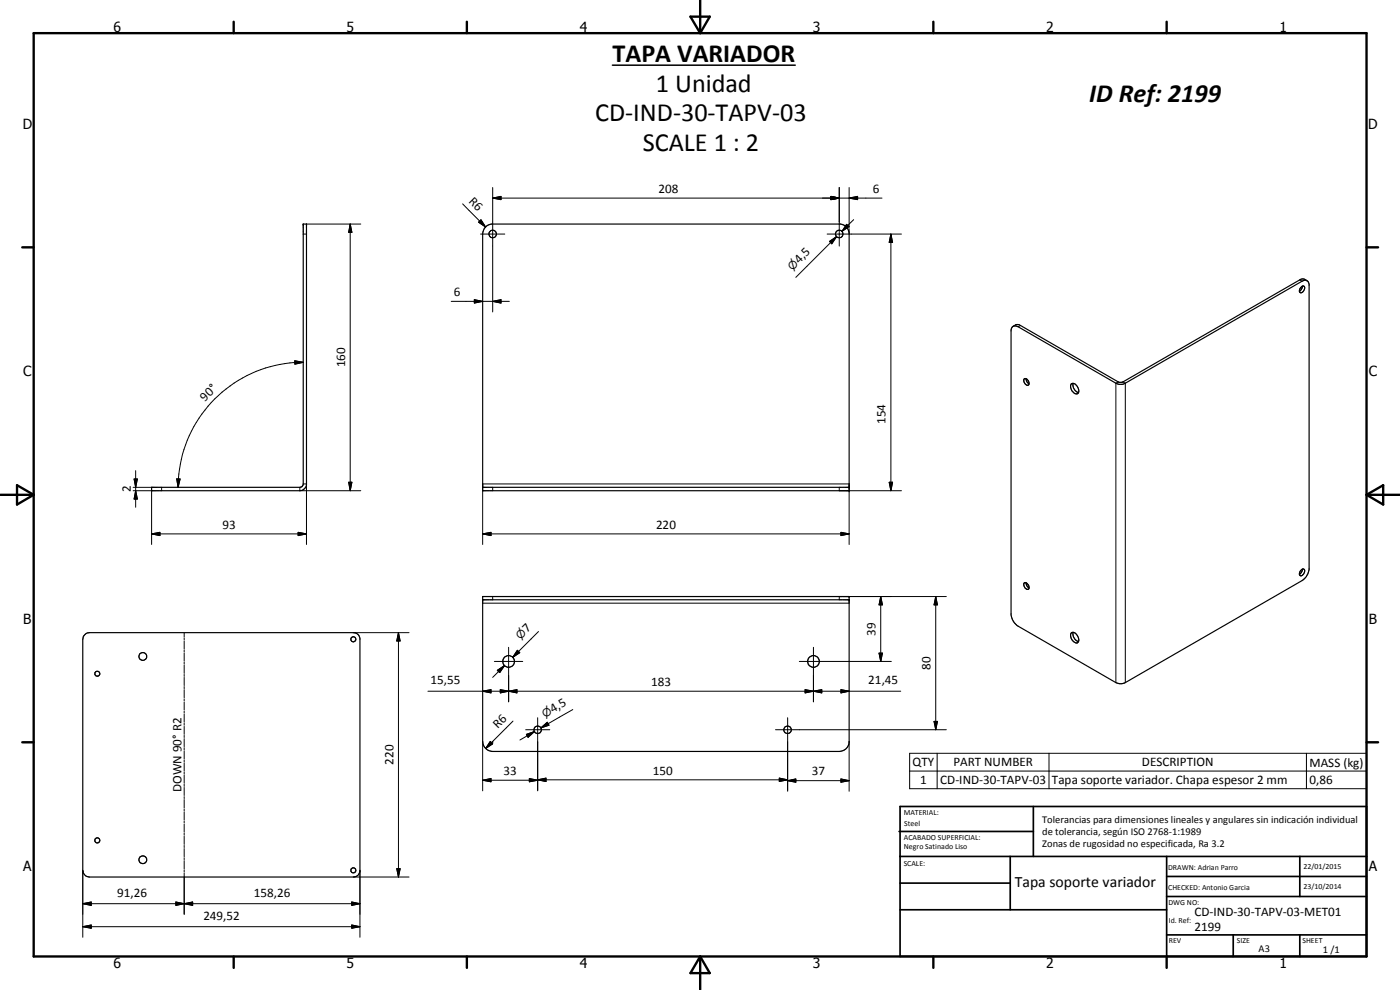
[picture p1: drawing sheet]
<svg xmlns="http://www.w3.org/2000/svg" width="420mm" height="297mm" viewBox="0 0 420 297" stroke-linecap="round" stroke-linejoin="round" font-family="sans-serif">
<g fill="none" stroke="#000" stroke-width=".35">
<path d="M91 67.2h1v78.3a2.17 2.17 0 0 1-2 1.7h-44.5v-1h44.5l.6-.2 .3-.3zM145.5 68.4l.9-.8 1.1-.4h104.8a2.97 2.97 0 0 1 2.5 2.6v77.4h-109.9v-77zM390.3 86.3a.68 .68 0 0 1 1.1-.4 .68 .68 0 0 1 0 1.1 .76 .76 0 0 1-.5 .8 .76 .76 0 0 1-.9-.3v-.5zM390.9 85.9l-.2 .6-.7 .9M392.2 84.2l.7 1.1v85.6a5.2 5.2 0 0 1-2.1 3.3l-53.1 30.6a3.1 3.1 0 0 1-2.8 0l-29.3-16.9a4.9 4.9 0 0 1-2.2-3.4v-85.5l.7-1.1M392.2 84.2l-.6-.1-.8 .3-53.7 30.8a2.81 2.81 0 0 1-2.2-.2l-29.3-17-.9-.2-.6 .1M392.2 84.2l-.8-.5-1.1 .1-53.7 30.9-1-.1-29.6-17.1-1-.1-.9 .5M307.4 113.7a1.18 1.18 0 0 1 1.2 .6 1.18 1.18 0 0 1-.1 1.3 1.4 1.4 0 0 1-1.1-1.9zM307.9 113.6l.1 .7 .8 .8M321.5 115.2a1.34 1.34 0 0 1 1.9 1l.4 .9v.5l-.4 .5a2.07 2.07 0 0 1-1.9-2.9zM322.1 115a2.3 2.3 0 0 0 1.6 2.8M144.9 146.2h109.9"/>
<path d="M144.9 179h109.9v43.8a3 3 0 0 1-2.9 2.7h-104a3 3 0 0 1-3-3zM144.9 180h109.9M307.4 174.9a1.2 1.2 0 0 1 1.2 .6 1.2 1.2 0 0 1-.1 1.3 1.4 1.4 0 0 1-1.1-1.9zM307.9 174.9l.3 .9 .6 .6M390.3 171.2l.6-.5a.78 .78 0 0 1 .7 .6 .78 .78 0 0 1-.4 .9l-.6 .6a.84 .84 0 0 1-.7-.7 .84 .84 0 0 1 .4-.9zM390.9 170.8l-.2 .6-.7 .9M25.6 190.3l.6-.4 .7-.1h79.1l1.3 .5 .7 1.2v70a1.98 1.98 0 0 1-2 1.6h-79.1a2.07 2.07 0 0 1-2.1-1.9v-69.4l.2-.7zM321.6 189.8a1.99 1.99 0 0 1 2.1 2.7 .96 .96 0 0 1-.9 .4 .96 .96 0 0 1-.8-.6 1.87 1.87 0 0 1-.4-2.5zM322.1 189.7a2.35 2.35 0 0 0 1.6 2.8"/>
<circle cx="147.9" cy="70.2" r="1.15"/>
<circle cx="251.9" cy="70.2" r="1.13"/>
<circle cx="42.9" cy="197" r="1.18"/>
<circle cx="106" cy="191.8" r=".75"/>
<circle cx="152.6" cy="198.5" r="1.76"/>
<circle cx="244.1" cy="198.5" r="1.76"/>
<circle cx="29.2" cy="202.1" r=".74"/>
<circle cx="161.4" cy="219" r="1.12"/>
<circle cx="236.4" cy="219" r="1.14"/>
<circle cx="29.2" cy="252.1" r=".76"/>
<circle cx="42.9" cy="258" r="1.16"/>
<circle cx="106" cy="261.1" r=".77"/>
</g>
<g fill="none" stroke="#000" stroke-width=".3">
<path d="M147.9 59.4l2.5-.5v1zM147.9 56.3v37.3M147.9 59.4h116.8M249.4 58.9l2.5 .5-2.5 .5zM251.9 56.3v17.5M254.8 59.4l2.6-.5v1zM254.8 56.3v11.9M91 70.2h1M92 67.2h16.3M105.1 67.2l.5 2.5h-1zM105.1 67.2v80M138.8 61.2l6.9 6.9"/>
<path d="M143.6 66.7l.7-.7 1.4 2.1zM144.2 70.2h7.3M144.3 66l1.4 2.1-2.1-1.4zM248.2 70.2h22.3M249 72.4l2.1-1.4-1.5 2.2zM251.1 71l-12.3 12.2M254.1 67.3l.7 .7-2.1 1.4zM254.8 68.6v1.5M256.2 65.9l-3.5 3.5M267.4 70.2l.5 2.5h-1zM267.4 70.2v77M135.4 90.4h17.5"/>
<path d="M142.4 89.9l2.5 .5-2.5 .5zM147.9 90.4l2.5-.5v1zM306.3 97.7l-.7 .3M390 84l.8 .4M88.5 108.2l2.5 .5-2.5 .6zM91 108.7a37.5 37.5 0 0 0-37.5 37.5M335.6 114.6l-.7 .4v89.8M337 114.6l.7 .4v89.8M40 147.2h5.5v16.2M40 146.2h5.5M40.2 143.7h1l-.5 2.5zM40.7 147.2l.5 2.5h-1z"/>
<path d="M40.7 141.2v11M48.5 146.2v1M53 143.7h1l-.5 2.5zM89.5 159.7l2.5 .5-2.5 .5zM90 146.2v1h18.3M91 145.2h1v18.2M104.6 144.7h1l-.5 2.5zM147.9 146.2v1M251.9 146.2v1h18.6M252.4 159.7l2.4 .5-2.4 .5zM266.9 144.7h1l-.5 2.5zM45.5 160.2l2.5-.5v1z"/>
<path d="M45.5 160.2h46.5M144.9 160.2l2.5-.5v1zM144.9 163.4v-18.2h109.9v18.2M144.9 160.2h109.9M147.9 179v1M264.3 179l.5 2.5h-1zM264.3 179v19.5M280.8 179l.5 2.5h-1zM280.8 179v39.9M284 179h-32.1v1M55.3 189.8v1.3M55.3 191.3v.6"/>
<path d="M55.3 192.3v2.4M55.3 195v.6M55.3 195.9v2.5M55.3 198.7v.6M55.3 199.6v2.5M106 189.8h16.8M119.6 189.8l.5 2.5h-1zM119.6 189.8v73.3M144.9 181h109.9M148.4 198.5h8.5M151.4 199.7l-3.5 3.5M152.6 194.2v16.4"/>
<path d="M155.3 195.1l.7 .7-2.1 1.4zM161.6 189.5l-7.7 7.7M239.9 198.5h27.6M244.1 194.2v16.4M263.8 196h1l-.5 2.5zM55.3 202.4v.5M55.3 203.2v2.5M55.3 206v.6M55.3 206.9v2.4M55.3 209.7v.6M55.3 210.6v2.4M55.3 213.4v.6"/>
<path d="M55.3 214.2v2.5M55.3 217v.6M55.3 217.9v2.4M128.4 207.4h141.9M144.9 207.4l2.5-.5v1zM149.3 201.1l2.1-1.4-1.4 2.1zM150.1 206.9l2.5 .5-2.5 .5zM152.6 207.4l2.5-.5v1zM154 216.4l-8.3 8.2M157.8 218.9h7.2M160.4 219.5l-4.4 2.5M161.4 215.3v22"/>
<path d="M162.3 218.4l1.9-1.7 .5 .9zM164.5 217.2l-2.2 1.2M171.9 212.9l-9.6 5.5M232.7 218.9h51.3M236.4 215.3v22.1M241.6 206.9l2.5 .5-2.5 .5zM244.1 207.4l2.5-.5v1zM252.4 206.9l2.4 .5-2.4 .5zM280.3 216.5h1l-.5 2.4zM55.3 220.6v.7M55.3 221.6v2.4M55.3 224.3v.7"/>
<path d="M55.3 225.3v2.4M55.3 228v.6M55.3 228.9v2.5M55.3 231.7v.6M55.3 232.6v2.4M55.3 235.3v.7M55.3 236.3v2.4M55.3 239v.6M55.3 239.9v2.5M144.9 234.1l2.5-.5v1zM144.9 222.5v14.8M144.9 234.1h16.5"/>
<path d="M147.1 222.5l.8 .7-2.2 1.4zM147.9 222.5h.1M158 220.3l2.4-.8-1.9 1.7zM158.9 233.6l2.5 .5-2.5 .5zM161.4 234l2.5-.5v1zM161.4 234h75M233.9 233.5l2.5 .5-2.5 .5zM236.4 234.2l2.4-.5v1zM236.4 234.2h18.4M252.4 233.7l2.4 .5-2.4 .5zM254.8 222.5v14.9M273 226h137.1v10.6h-137.1z"/>
<path d="M273 231.4h137.1M281.3 226v10.6M314.8 226v10.6M392.1 226v10.6M55.3 242.7v.6M55.3 243.6v2.4M55.3 246.3v.6M55.3 247.3v2.4M55.3 250v.6M55.3 250.9v2.5M55.3 253.7v.6M55.3 254.6v2.4"/>
<path d="M55.3 257.3v.6M55.3 258.2v2.5M24.8 271.1l2.6-.5v1.1zM24.8 278l2.6-.5v1zM24.8 271.1h83.2M24.8 261.2v20M24.8 278h83.2M52.8 270.6l2.5 .5-2.5 .6zM55.3 271.1l2.5-.5v1.1zM55.3 261v.6M55.3 261.9v12.4M105.6 270.6l2.4 .5-2.4 .6z"/>
<path d="M105.6 277.5l2.4 .5-2.4 .5zM106 263.1h16.8M108 261.2v20M119.1 260.6h1l-.5 2.5z"/>
</g>
<g fill="#000">
<circle cx="91" cy="67.2" r=".18"/>
<circle cx="92" cy="67.2" r=".18"/>
<circle cx="254.8" cy="147.2" r=".18"/>
<circle cx="254.8" cy="146.2" r=".18"/>
<circle cx="254.8" cy="180" r=".18"/>
<circle cx="254.8" cy="179" r=".18"/>
</g>
<path d="M183.8 19.6h54.9" fill="none" stroke="#000" stroke-width=".46"/>
<g fill="none" stroke="#000" stroke-width=".71">
<path d="M10.1 9.9h400v277.1h-400zM70.1 6.5v3.4M140.1 6.5v3.4M207.2 5h5.8l-2.9 4.9zM210.1 0v9.9M280.1 6.5v3.4M350.1 6.5v3.4M6.7 74.2h3.4M410.1 74.2h3.5M.1 148.5h10M5.1 145.6l5 2.9-5 2.9zM410.1 148.5h10"/>
<path d="M410.1 148.5l5-2.9v5.8zM6.7 222.7h3.4M410.1 222.7h3.5M70.1 287v3.4M140.1 287v3.4M210.1 287v10M210.1 287l2.9 5h-5.8zM280.1 287v3.4M350.1 287v3.4"/>
</g>
<g fill="none" stroke="#000" stroke-width=".51">
<path d="M269.8 249.5h40.3M270.1 242h140v45h-140zM270.1 257h140M303.2 257v16M310.1 242v15M350.1 257v30M390.1 257v12M270.1 265h33.1M270.1 273h80M350.1 269h60M350.1 263h60M350.1 280.5h60"/>
<path d="M370.1 280.5v6.5M390.1 280.5v6.5"/>
</g>
<g fill="#000">
<path d="M147.9 59.4l2.5-.5v1zM249.4 58.9l2.5 .5-2.5 .5zM254.8 59.4l2.6-.5v1zM105.1 67.2l.5 2.5h-1zM144.3 66l1.4 2.1-2.1-1.4zM249 72.4l2.1-1.4-1.5 2.2zM254.1 67.3l.7 .7-2.1 1.4zM267.4 70.2l.5 2.5h-1zM142.4 89.9l2.5 .5-2.5 .5zM147.9 90.4l2.5-.5v1zM88.5 108.2l2.5 .5-2.5 .6zM40.2 143.7h1l-.5 2.5z"/>
<path d="M40.7 147.2l.5 2.5h-1zM45.5 160.2l2.5-.5v1zM53 143.7h1l-.5 2.5zM104.6 144.7h1l-.5 2.5zM144.9 160.2l2.5-.5v1zM266.9 144.7h1l-.5 2.5zM89.5 159.7l2.5 .5-2.5 .5zM252.4 159.7l2.4 .5-2.4 .5zM119.6 189.8l.5 2.5h-1zM155.3 195.1l.7 .7-2.1 1.4zM263.8 196h1l-.5 2.5zM264.3 179l.5 2.5h-1z"/>
<path d="M280.8 179l.5 2.5h-1zM144.9 207.4l2.5-.5v1zM149.3 201.1l2.1-1.4-1.4 2.1zM150.1 206.9l2.5 .5-2.5 .5zM152.6 207.4l2.5-.5v1zM162.3 218.4l1.9-1.7 .5 .9zM241.6 206.9l2.5 .5-2.5 .5zM244.1 207.4l2.5-.5v1zM252.4 206.9l2.4 .5-2.4 .5zM280.3 216.5h1l-.5 2.4zM147.1 222.5l.8 .7-2.2 1.4zM144.9 234.1l2.5-.5v1z"/>
<path d="M158 220.3l2.4-.8-1.9 1.7zM158.9 233.6l2.5 .5-2.5 .5zM161.4 234l2.5-.5v1zM233.9 233.5l2.5 .5-2.5 .5zM236.4 234.2l2.4-.5v1zM252.4 233.7l2.4 .5-2.4 .5zM24.8 271.1l2.6-.5v1.1zM24.8 278l2.6-.5v1zM52.8 270.6l2.5 .5-2.5 .6zM55.3 271.1l2.5-.5v1.1zM105.6 270.6l2.4 .5-2.4 .6zM105.6 277.5l2.4 .5-2.4 .5z"/>
<path d="M119.1 260.6h1l-.5 2.5z"/>
</g>
<g font-size="7.9">
<text x="183.8" y="18.5">TAPA VARIADOR</text>
<text x="196.8" y="27.5">1 Unidad</text>
<text x="326.9" y="30.5">ID Ref: 2199</text>
<text x="178.6" y="36.4">CD-IND-30-TAPV-03</text>
<text x="192.9" y="45.4">SCALE 1 : 2</text>
</g>
<text font-size="4.7" x="304.6" y="266.2">Tapa soporte variador</text>
<g font-size="4.2">
<text x="34" y="9.6">6</text>
<text x="104" y="9.6">5</text>
<text x="174" y="9.6">4</text>
<text x="244" y="9.6">3</text>
<text x="314" y="9.6">2</text>
<text x="384" y="9.6">1</text>
<text x="6.8" y="38.7">D</text>
<text x="410.6" y="38.7">D</text>
<text x="7" y="112.9">C</text>
<text x="410.8" y="112.9">C</text>
<text x="7" y="187.1">B</text>
<text x="410.8" y="187.1">B</text>
<text x="7" y="261.4">A</text>
<text x="410.8" y="261.4">A</text>
<text x="34" y="290.4">6</text>
<text x="104" y="290.4">5</text>
<text x="174" y="290.4">4</text>
<text x="244" y="290.4">3</text>
<text x="314" y="290.4">2</text>
<text x="384" y="290.4">1</text>
</g>
<g font-size="3.9">
<text x="197.6" y="57.9">208</text>
<text x="261.9" y="57.9">6</text>
<text x="140.5" y="60.6" transform="rotate(45 140.5 60.6)">R6</text>
<text x="239.8" y="79.2" transform="rotate(-45 239.8 79.2)">4,5</text>
<text x="136.2" y="88.9">6</text>
<text x="103.6" y="110.2" transform="rotate(-90 103.6 110.2)">160</text>
<text x="61.5" y="120.5" transform="rotate(-45 61.5 120.5)">90°</text>
<text x="265.8" y="127.3" transform="rotate(-90 265.8 127.3)">154</text>
<text x="39.2" y="147.7" transform="rotate(-90 39.2 147.7)">2</text>
<text x="66.8" y="158.7">93</text>
<text x="196.9" y="158.7">220</text>
<text x="158.2" y="189.9" transform="rotate(-45 158.2 189.9)">7</text>
<text x="262.8" y="190.7" transform="rotate(-90 262.8 190.7)">39</text>
<text x="279.3" y="201" transform="rotate(-90 279.3 201)">80</text>
<text x="129.2" y="205.4">15,55</text>
<text x="195.4" y="205.9">183</text>
<text x="260.6" y="205.4">21,45</text>
<text x="165.9" y="213.9" transform="rotate(-30 165.9 213.9)">4,5</text>
<text x="149.4" y="218.7" transform="rotate(-45 149.4 218.7)">R6</text>
<text x="118.1" y="229.5" transform="rotate(-90 118.1 229.5)">220</text>
<text x="151.1" y="232.5">33</text>
<text x="195.9" y="232.4">150</text>
<text x="243.6" y="232.7">37</text>
<text x="273.9" y="230">QTY</text>
<text x="286.1" y="230">PART NUMBER</text>
<text x="342.7" y="230">DESCRIPTION</text>
<text x="393" y="230">MASS (kg)</text>
<text x="54.5" y="237.7" transform="rotate(-90 54.5 237.7)">DOWN 90° R2</text>
<text x="276.1" y="235.2">1</text>
<text x="282.2" y="235.2">CD-IND-30-TAPV-03</text>
<text x="315.7" y="235.3">Tapa soporte variador. Chapa espesor 2 mm</text>
<text x="393" y="235.2">0,86</text>
<text x="35.2" y="269.1">91,26</text>
<text x="76.2" y="269.1">158,26</text>
<text x="61" y="276">249,52</text>
<text x="358.5" y="275">CD-IND-30-TAPV-03-MET01</text>
<text x="358.5" y="279.4">2199</text>
</g>
<g font-size="3.3">
<text x="237.9" y="81.2" transform="rotate(-45 237.9 81.2)">⌀</text>
<text x="156.2" y="191.9" transform="rotate(-45 156.2 191.9)">⌀</text>
<text x="163.5" y="215.3" transform="rotate(-30 163.5 215.3)">⌀</text>
</g>
<g font-size="3.1">
<text x="312.7" y="246.8">Tolerancias para dimensiones lineales y angulares sin indicación individual</text>
<text x="312.7" y="250.4">de tolerancia, según ISO 2768-1:1989</text>
<text x="312.7" y="254">Zonas de rugosidad no especificada, Ra 3.2</text>
<text x="377.7" y="285.6">A3</text>
<text x="397" y="285.9">1 /1</text>
</g>
<g font-size="2.4">
<text x="271.2" y="244.4">MATERIAL:</text>
<text x="271.3" y="252">ACABADO SUPERFICIAL:</text>
<text x="271.4" y="247.9">Steel</text>
<text x="271.3" y="254.6">Negro Satinado Liso</text>
<text x="271.2" y="259.7">SCALE:</text>
<text x="350.6" y="261">DRAWN: Adrian Parro</text>
<text x="391.2" y="260.6">22/01/2015</text>
<text x="350.6" y="267">CHECKED: Antonio Garcia</text>
<text x="391.2" y="266.7">23/10/2014</text>
<text x="350.6" y="271.4">DWG NO:</text>
<text x="350.8" y="276.9">Id. Ref:</text>
<text x="350.8" y="282.8">REV</text>
<text x="371.2" y="282.9">SIZE</text>
<text x="390.9" y="282.9">SHEET</text>
</g>
</svg>
